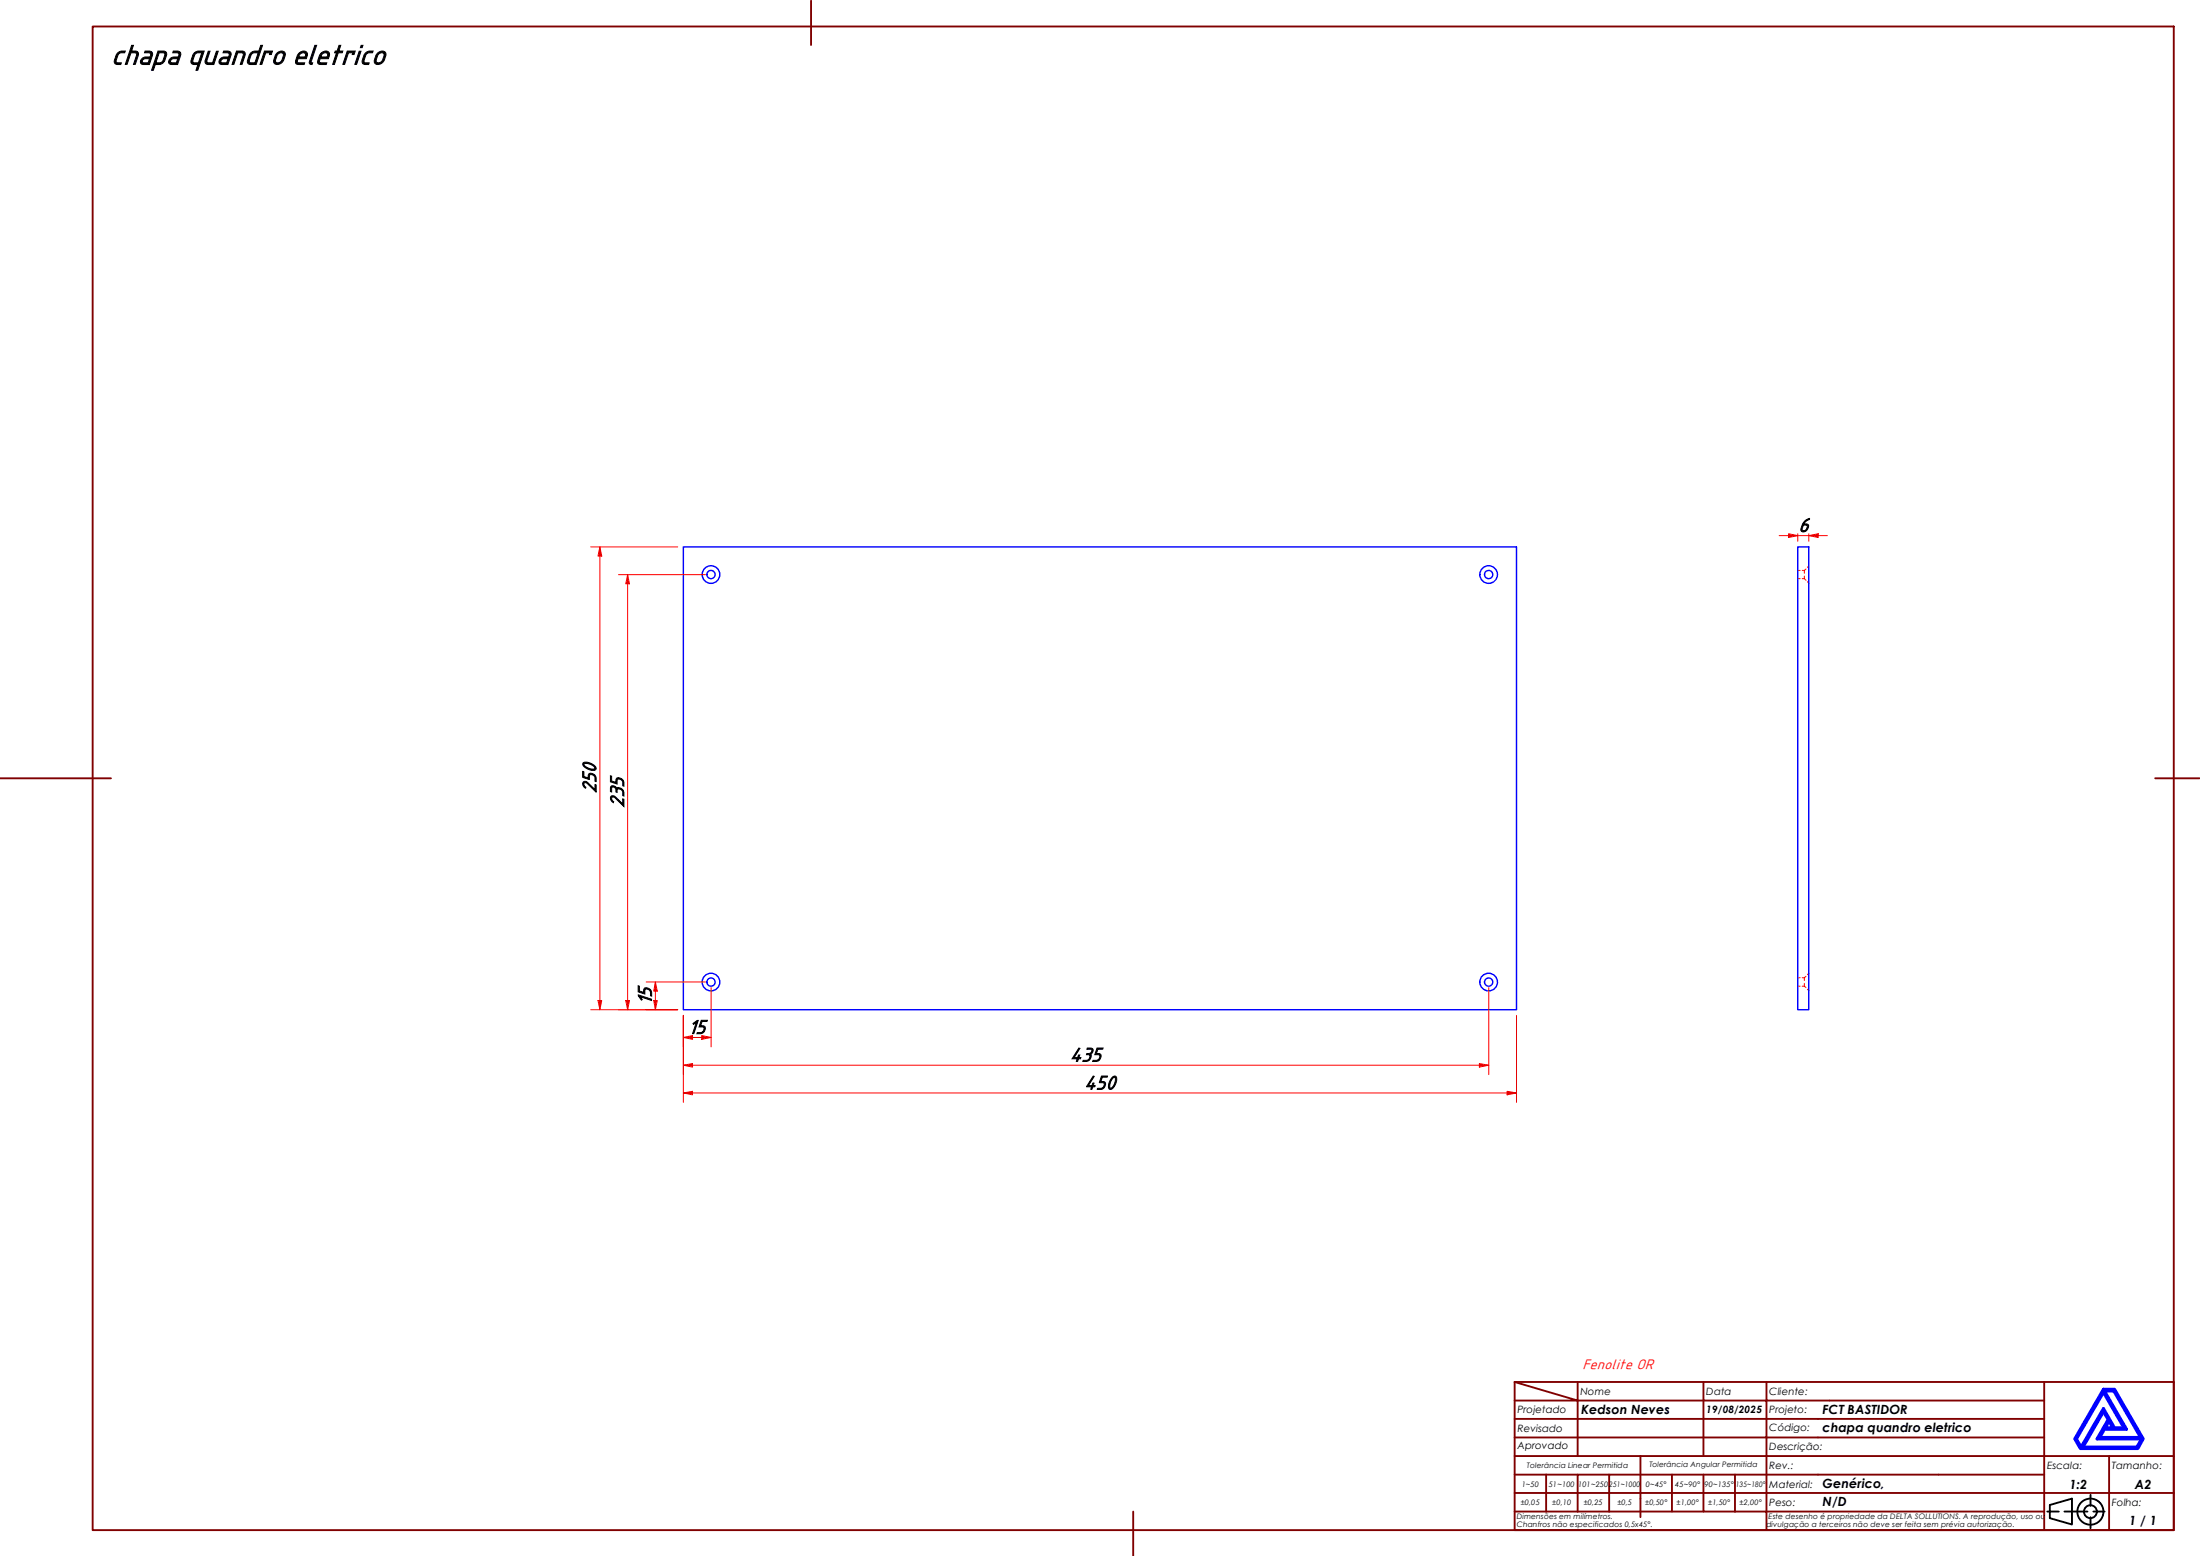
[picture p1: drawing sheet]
<svg xmlns="http://www.w3.org/2000/svg" width="594mm" height="420mm" viewBox="0 0 594 420" stroke-linecap="round" stroke-linejoin="round" font-family="sans-serif">
<!-- layer: Visible (ABNT) -->
<g fill="none" stroke="#00f" stroke-width=".38">
<path d="M184.5 147.7h225v124.9h-225zM485.5 147.7h2.9v124.9h-2.9z"/>
<circle cx="192" cy="155.1" r="1.11"/>
<circle cx="192" cy="155.1" r="2.38"/>
<circle cx="402" cy="155.1" r="1.11"/>
<circle cx="402" cy="155.1" r="2.38"/>
<circle cx="192" cy="265.2" r="1.11"/>
<circle cx="192" cy="265.2" r="2.38"/>
<circle cx="402" cy="265.2" r="1.11"/>
<circle cx="402" cy="265.2" r="2.38"/>
</g>
<!-- layer: Hidden (ABNT) -->
<g fill="none" stroke="#f00" stroke-width=".27">
<path d="M485.5 154h.6M485.5 156.3h.6M486.7 154h.5M486.7 156.3h.5M487.2 154v.8M487.2 155.6v.7M487.2 156.3l.5 .4M487.7 153.6l-.5 .4M488.1 157.1l.3 .4M488.4 152.8l-.3 .4M485.5 264h.6M485.5 266.3h.6"/>
<path d="M486.7 264h.5M486.7 266.3h.5M487.2 264v.8M487.2 265.5v.8M487.2 266.3l.5 .4M487.7 263.6l-.5 .4M488.1 267.1l.3 .4M488.4 262.8l-.3 .4"/>
</g>
<!-- layer: Borda A3/A4 (ABNT) -->
<g fill="none" stroke="#800000" stroke-width=".51">
<path d="M25 7.2h562v406h-562zM219 .2v12M0 210.2h30M582 210.2h12M409 373.2l17 5h-17M409 373.2h178v40h-178zM426 378.2h34v4.9h17M426 378.2v15M426 373.2v5M460 373.2v5h17v4.9M477 373.2v5h75M552 373.2v20h-143"/>
<path d="M409 383.1h51v10.1M409 398.2h17M417.5 398.2v10M434.5 398.2h-8.5v10M443 393.2v16.5M451.5 398.2v10h-42.5M460 398.2v10h8.5M468.5 398.2v10M477 398.2h-42.5v10M477 383.1v5.1h-68M477 398.2v10h75M477 383.1h75"/>
<path d="M477 398.2h75M552 388.2h-75v10M569.5 393.2v9.9h17.5M587 393.2h-35v9.9h17.5v10.1M306 408.2v12M409 403.1h143v10.1M451.5 408.2h8.5M468.5 408.2h8.5v5"/>
</g>
<path d="M568 376l5.5 9.6h-2.5l-3-5.3-6 10.5-1.3-2.3zM568 375.1h3l7.7 13.4-1.4 2.6h-15.5l-1.5-2.6zM568.3 375.6h2.5l7.2 12.6h-11l1.3-2.3h5.9zM568 381.2l1.3 2.1-3 5.2h12l-1.3 2.3h-14.5zM569.5 383.8l1 1.8h-2z" fill="none" stroke="#00f" stroke-width=".83"/>
<!-- layer: 0 -->
<path d="M561.8 391.1h15.5" fill="none" stroke="#000" stroke-width=".27"/>
<g fill="none" stroke="#000" stroke-width=".51">
<path d="M552.8 408.2h3.1M553.5 406.4l6-1.7v6.9l-6-1.7zM557.5 408.2h6.2M564.5 403.6v3M564.5 409.7v3M565.3 408.2h3"/>
<circle cx="564.5" cy="408.2" r="3.5"/>
<circle cx="564.5" cy="408.2" r="1.75"/>
</g>
<path d="M177 270.2v2.4" fill="none" stroke="#f00" stroke-width=".27"/>
<path d="M176.5 270.2h1l-.5 2.4z" fill="#f00"/>
<path d="M176.5 270.2h1l-.5 2.4zM177 265.2v2.4" fill="none" stroke="#f00" stroke-width=".27"/>
<path d="M177 265.2l.5 2.4h-1z" fill="#f00"/>
<path d="M169.5 270.2v2.4M174.5 272.6h8.5M174.5 265.2h16M177 265.2l.5 2.4h-1zM177 267.6v2.6" fill="none" stroke="#f00" stroke-width=".27"/>
<path d="M169 270.2h1l-.5 2.4z" fill="#f00"/>
<path d="M169.5 155.2v2.4M169 270.2h1l-.5 2.4z" fill="none" stroke="#f00" stroke-width=".27"/>
<path d="M169.5 155.2l.5 2.4h-1z" fill="#f00"/>
<path d="M167 155.2h23.5M169.5 155.2l.5 2.4h-1zM169.5 157.6v112.6M167 272.6h16M184.5 280.1h2.5" fill="none" stroke="#f00" stroke-width=".27"/>
<path d="M184.5 280.1l2.5-.5v1z" fill="#f00"/>
<path d="M184.5 280.1l2.5-.5v1zM189.5 280.1h2.5" fill="none" stroke="#f00" stroke-width=".27"/>
<path d="M189.5 279.6l2.5 .5-2.5 .5z" fill="#f00"/>
<path d="M184.5 274.2v8.5M189.5 279.6l2.5 .5-2.5 .5zM192 266.7v16M184.5 287.6h2.5M187 280.1h2.5" fill="none" stroke="#f00" stroke-width=".27"/>
<path d="M184.5 287.6l2.5-.4v.9z" fill="#f00"/>
<path d="M184.5 287.6l2.5-.4v.9zM399.5 287.6h2.5" fill="none" stroke="#f00" stroke-width=".27"/>
<path d="M399.5 287.2l2.5 .4-2.5 .5z" fill="#f00"/>
<path d="M162 147.7v2.5M184.5 274.2v16M402 266.7v23.5M187 287.6h212.5M399.5 287.2l2.5 .4-2.5 .5z" fill="none" stroke="#f00" stroke-width=".27"/>
<path d="M162 147.7l.5 2.5h-1z" fill="#f00"/>
<path d="M162 147.7l.5 2.5h-1zM162 270.2v2.4" fill="none" stroke="#f00" stroke-width=".27"/>
<path d="M161.5 270.2h1l-.5 2.4z" fill="#f00"/>
<path d="M159.5 147.7h23.5M162 150.2v120M159.5 272.6h23.5M161.5 270.2h1l-.5 2.4zM184.5 295.1h2.5" fill="none" stroke="#f00" stroke-width=".27"/>
<path d="M184.5 295.1l2.5-.4v.9z" fill="#f00"/>
<path d="M184.5 295.1l2.5-.4v.9zM407 295.1h2.5" fill="none" stroke="#f00" stroke-width=".27"/>
<path d="M407 294.7l2.5 .4-2.5 .5z" fill="#f00"/>
<path d="M483 144.6h2.5M184.5 274.2v23.5M409.5 274.2v23.5M187 295.1h220M407 294.7l2.5 .4-2.5 .5z" fill="none" stroke="#f00" stroke-width=".27"/>
<path d="M483 144.1l2.5 .5-2.5 .5z" fill="#f00"/>
<path d="M483 144.1l2.5 .5-2.5 .5zM488.4 144.6h2.6" fill="none" stroke="#f00" stroke-width=".27"/>
<path d="M488.4 144.6l2.6-.5v1z" fill="#f00"/>
<path d="M480.4 144.6h2.6M485.5 144.6h2.9M485.5 144.1v2.1M488.4 144.6l2.6-.5v1zM488.4 144.1v2.1M491 144.6h2.5" fill="none" stroke="#f00" stroke-width=".27"/>
<text font-size="8.1" x="30" y="17.3">chapa quandro eletrico</text>
<g font-size="5.6">
<text x="485.6" y="143.6">6</text>
<text x="160.9" y="214.2" transform="rotate(-90 160.9 214.2)">250</text>
<text x="168.4" y="218" transform="rotate(-90 168.4 218)">235</text>
<text x="175.9" y="271.3" transform="rotate(-90 175.9 271.3)">15</text>
<text x="185.9" y="279.1">15</text>
<text x="288.9" y="286.6">435</text>
<text x="292.8" y="294.1">450</text>
</g>
<text font-size="4.1" fill="#f00" x="427.3" y="369.5">Fenolite OR</text>
<g font-size="3.4">
<text x="427" y="381.9">Kedson Neves</text>
<text x="492.1" y="381.9">FCT BASTIDOR</text>
<text x="492.1" y="386.6">chapa quandro eletrico</text>
<text x="492.1" y="401.9">Genérico,</text>
<text x="558.8" y="401.9">1:2</text>
<text x="576.5" y="401.9">A2</text>
<text x="492.1" y="406.7">N/D</text>
<text x="575" y="411.7">1 / 1</text>
</g>
<g font-size="2.7">
<text x="426.8" y="376.7">Nome</text>
<text x="460.8" y="376.7">Data</text>
<text x="477.8" y="376.7">Cliente:</text>
<text x="409.8" y="381.4">Projetado</text>
<text x="460.8" y="381.5">19/08/2025</text>
<text x="477.8" y="381.4">Projeto:</text>
<text x="409.8" y="386.7">Revisado</text>
<text x="477.8" y="386.4">Código:</text>
<text x="409.8" y="391.4">Aprovado</text>
<text x="477.8" y="391.5">Descrição:</text>
<text x="477.8" y="401.7">Material:</text>
<text x="477.8" y="396.7">Rev.:</text>
<text x="552.8" y="396.7">Escala:</text>
<text x="570.3" y="396.7">Tamanho:</text>
<text x="477.8" y="406.6">Peso:</text>
<text x="570.3" y="406.7">Folha:</text>
</g>
<g font-size="2">
<text x="410.9" y="401.4">1~50</text>
<text x="412.3" y="396.4">Tolerância Linear Permitida</text>
<text x="418.2" y="401.4">51~100</text>
<text x="426.1" y="401.4">101~250</text>
<text x="434.5" y="401.4">251~1000</text>
<text x="444.4" y="401.4">0~45°</text>
<text x="445.4" y="396.2">Tolerância Angular Permitida</text>
<text x="452.4" y="401.4">45~90°</text>
<text x="460.3" y="401.4">90~135°</text>
<text x="468.7" y="401.4">135~180°</text>
<text x="410.7" y="406.3">±0,05</text>
<text x="419.2" y="406.3">±0,10</text>
<text x="427.7" y="406.3">±0,25</text>
<text x="436.8" y="406.3">±0,5</text>
<text x="444.2" y="406.3">±0,50°</text>
<text x="452.8" y="406.3">±1,00°</text>
<text x="461.3" y="406.3">±1,50°</text>
<text x="469.7" y="406.3">±2,00°</text>
<text x="409.6" y="410.2">Dimensões em milímetros.</text>
<text x="409.6" y="412.3">Chanfros não especificados 0,5x45°.</text>
<text x="477" y="412.3">divulgação a terceiros não deve ser feita sem prévia autorização.</text>
<text x="477.6" y="410.2">Este desenho é propriedade da DELTA SOLLUTIONS. A reprodução, uso ou</text>
</g>
</svg>
